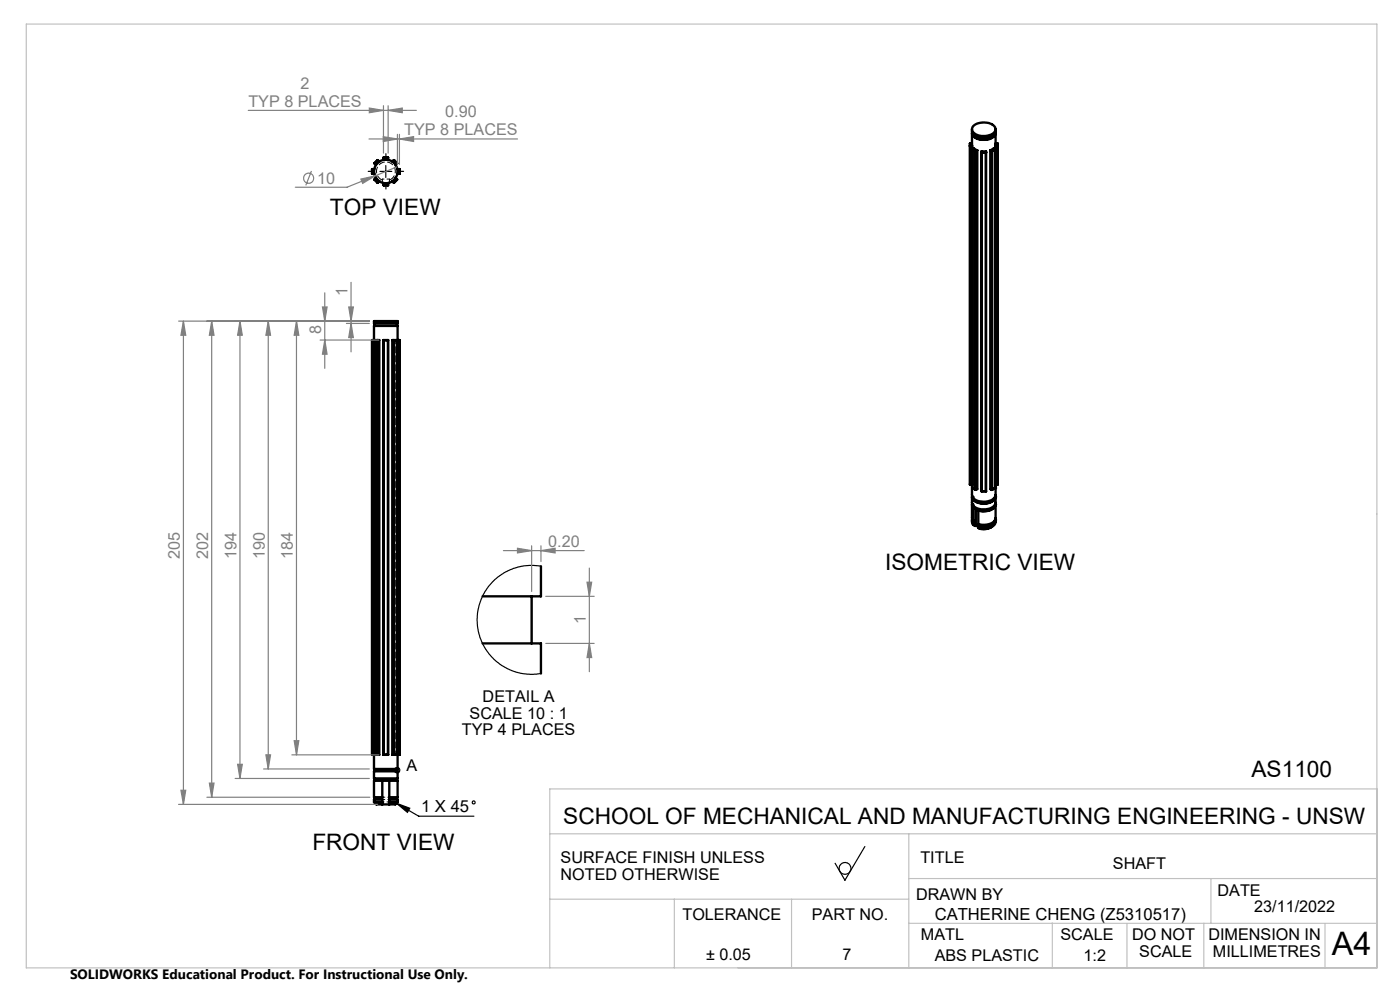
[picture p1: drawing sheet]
<svg xmlns="http://www.w3.org/2000/svg" width="297mm" height="210mm" viewBox="0 0 297 210" stroke-linecap="round" stroke-linejoin="round" font-family="sans-serif">
<g fill="none" stroke="#000" stroke-width=".5">
<path d="M79 35.9v1M79 36.9h.4M79 35.9h.4M79.4 38.1l.8 .7M79.4 34.7l.4 .3M79.8 37.7l-.4 .4M80.2 34l-.8 .7M80.2 34l.3 .3M80.5 38.4l-.3 .4M81.4 33.5v.4M81.4 38.8v.5M81.4 33.5h.9"/>
<path d="M81.4 39.3h.9M82.3 33.5v.4M82.3 38.8v.5M83.2 38.4l.3 .4M83.5 34l.7 .7M83.5 34l-.3 .3M83.9 37.7l.3 .4M84.2 38.1l-.7 .7M84.2 34.7l-.3 .3M84.3 36.9h.4M84.3 35.9h.4M84.7 35.9v1"/>
<path d="M205.7 31h.5M205.8 30.4h.4M205.8 30.4v72.4M206.2 27.4a1.53 1.53 0 0 0 1.6 1.8 3 3 0 0 0 3.3-1.1l.1-.7M206.2 28.2v2.8M206.2 28a1.59 1.59 0 0 0 1.6 1.6 3 3 0 0 0 3.3-1l.1-.6M206.2 31v71.8h-.4M206.3 28.2a1.57 1.57 0 0 0 1.8 1.4 2.43 2.43 0 0 0 3-1.4M206.3 31.7l.3-.2 .7 .4M206.3 31.7v71.8M206.3 31.7l.6 .4M206.3 31.7l.7 .4"/>
<path d="M206.5 26.7a3.5 3.5 0 0 1 4.6 .3 1.32 1.32 0 0 1-1.2 1.7 3.1 3.1 0 0 1-3.7-1v-.5zM206.9 32.1v71.8M207 32.1h-.1M207 32.1v71.8M207.3 31.9v71.8l-.3 .2M207.3 31.9l-.3 .2M208.2 32.1h1v72.1h-1zM208.2 32.3h1zM209.1 32.4v71.8M210.1 31.9v71.8l.3 .2M210.1 31.9l.3 .2M210.4 32.1h.1"/>
<path d="M210.4 32.1v71.8M210.5 32.1v71.8M211.1 31.7l-.3-.2-.7 .4M211.1 31.7v71.8M211.1 31.7l-.6 .4M211.1 31.7l-.7 .4M211.1 31v71.8h.5M211.1 31h.5M211.2 28.2l-.1 2.8M211.2 30.4h.4M211.6 30.4v72.4M211.6 30.4v.1"/>
<path d="M79 72.1h1.5v88h-1.5M79 72.1v88M79.3 68.1h5v.5h-5zM79.3 72.1v-3h5v94h-5v-3M79.4 72.1v88M79.4 68.6v.5M79.4 72.2h.7M80.1 72.2v87.9M81.4 72.1v.1M81.4 72.1h.9M81.4 72.1v88M81.4 72.2h.9"/>
<path d="M81.4 72.2v87.9M82.3 72.2v87.9M82.3 72.1v.1M82.3 72.1v88M83.2 72.1h1v88h-1zM83.6 72.2h.6M83.6 72.2v87.9M84.2 68.6v.5M84.3 72.1h.4M84.7 72.1v88M206.2 102.8v2.2a2.09 2.09 0 0 0 2.4 1.4 2.19 2.19 0 0 0 2.6-1.4v-2.2M206.2 105.4v1.2a2.38 2.38 0 0 0 2.9 1.4 2.11 2.11 0 0 0 2.1-1.4v-1.2"/>
<path d="M206.2 107v2.9l.3 .7M206.2 110.3v.6l.3 .5M206.2 105.2a1.54 1.54 0 0 0 1.6 1.5 3 3 0 0 0 3.3-1l.1-.5M206.2 106.8v.4l.3 .5M206.2 110.1l.3 .9M206.3 105.4h.1M206.3 107h.1M206.3 110.3h.1M206.3 105.4a2.17 2.17 0 0 0 2.6 1.4 2.02 2.02 0 0 0 2.2-1.4M206.3 107l.3 .7M206.3 110.3l.3 .6M206.3 103.5l.6 .4"/>
<path d="M206.3 103.5l.7 .4M206.5 107.7v2.9M206.5 111v.4M206.5 110.6l.1 .3M206.5 111.4l.4 .2 .1-.1M206.6 107.7l1 .6M206.6 107.7h-.1M206.6 110.9l-.1 .1M206.9 103.9h.1M207 108v3.5M207 111.5l.5 .3M207.5 111.6v.4"/>
<path d="M207.6 108.3h-.1M207.6 111.2v.3M207.6 111.5l-.1 .1M210.5 111.7a3.1 3.1 0 0 1-3 .3M210.5 103.9h-.1M211.1 105.4h.1M211.1 107h.1M211.1 110.3h.1M211.1 103.5h.1M211.1 107a2.26 2.26 0 0 1-2.7 1.4l-.8-.1M211.1 110.3a2.26 2.26 0 0 1-2.7 1.4l-.8-.2M211.1 103.5l-.6 .4"/>
<path d="M211.1 103.5l-.7 .4M211.2 106.8a1.52 1.52 0 0 1-1.6 1.6l-1.2 .1-.9-.2M211.2 110.1a1.7 1.7 0 0 1-2 1.6l-1.7-.1M211.2 107v2.9a1.93 1.93 0 0 1-2 1.4h-.8l-.9-.1v-2.9M211.2 110.3a1.6 1.6 0 0 1-1.6 1.7l-1.2 .1-.9-.1M211.6 102.8h.1M102.4 136.5h12.4v6.4M112.8 126.5v10M114.8 120.1v6.4h-12.4M79.3 163.6h5v1.5h-5zM79.3 170.1h1.8M79.3 170.1l.5 .5h1.3"/>
<path d="M79.4 163.1v.5M79.4 165.1v.5M79.4 169.1v.5M79.4 160.1h.7M81.1 165.6h1.5M81.1 165.6h-1.8v3.5h1.8M81.1 169.6h-1.8v.5M81.1 165.6v5M81.1 170.6h1.5M81.4 160.1h.9M81.4 160.1h.1M82.3 160.1h.1"/>
<path d="M82.6 165.6h1.7v3.5h-1.7M82.6 169.6h1.7v.5M82.6 170.1h1.7M82.6 165.6v5M83.6 160.1h.6M84.2 163.1v.5M84.2 165.1v.5M84.2 169.1v.5M84.3 160.1h.4M84.3 170.1l-.4 .5h-1.3"/>
<circle cx="81.8" cy="36.4" r="2.5"/>
</g>
<path d="M79.8 72.1v88M84 72.1v88" fill="none" stroke="#000" stroke-width=".21" stroke-dasharray="1.3 .6" stroke-dashoffset=".5"/>
<path d="M82.6 38h-1.5M81.1 169.6h1.5M81.1 169.1h1.5M82.6 170.1h-1.5" fill="none" stroke="#000" stroke-width=".21" stroke-dasharray="1.3 .6" stroke-dashoffset=".8"/>
<path d="M81.9 33.9a2.4 2.4 0 0 1 2.1 3.5 2.4 2.4 0 0 1-4.1 .4 2.4 2.4 0 0 1 1.6-3.8l.4-.1" fill="none" stroke="#000" stroke-width=".21" stroke-dasharray="1.3 .6" stroke-dashoffset=".7"/>
<path d="M81.1 38.6v.1M82.6 38.7v-.1" fill="none" stroke="#000" stroke-width=".21" stroke-dasharray="1.3 .6"/>
<path d="M81.1 38v.6M82.6 38.6v-.6" fill="none" stroke="#000" stroke-width=".21" stroke-dasharray="1.3 .6" stroke-dashoffset=".3"/>
<path d="M81.1 38.2a2 2 0 0 1-.8-3.1 2 2 0 0 1 3.2 0 2 2 0 0 1-.9 3.1" fill="none" stroke="#000" stroke-width=".21" stroke-dasharray="1.3 .6" stroke-dashoffset="-.1"/>
<g fill="none" stroke="#000" stroke-width=".25">
<path d="M80.6 36.4h2.5M81.8 35.1v2.5M114.8 120.1l-2.6-.2-2.3 .4-2.6 1-1.8 1.2-2 2-1.1 1.9-.8 2.1-.4 2.8 .3 2.7 .9 2.7 1.3 2 1.5 1.5 2.5 1.7 1.8 .7 3 .4 2.3-.1M84.1 170.4l2.8 1-.5 .9zM84.1 170.4l4.7 2.7h11.7M183.5 179.6l-4.3 7.1-2-3.6"/>
<circle cx="84.3" cy="163.4" r=".58"/>
<circle cx="100.5" cy="170.2" r=".32"/>
<circle cx="179.3" cy="184.2" r="1.26"/>
</g>
<g fill="none" stroke="#808080" stroke-width=".25">
<path d="M52.7 23.4h35.6M66.1 36.3l-1.2 3M76.6 38l3-.7-2.7 1.6zM78.3 29.5h31.5M78.4 22.9l3 .5-3 .5zM79.6 37.3l-6 2.4h-10.9M81.3 29l3 .5-3 .5zM81.4 22.4v10.1M82.3 23.4l3-.5v1zM82.3 22.4v10.1M84.2 35.4l-4.6 1.9M84.3 28.5v6.4"/>
<path d="M84.7 29.5l3-.5v1zM84.7 28.5v6.4M74.5 59.9v14.7M37.9 68.1h40.5M38.9 68.1l.5 3h-1zM38.9 68.1v102.5M44.9 68.1l.5 3h-1zM44.9 68.1v101M50.9 68.1l.5 3h-1zM50.9 68.1v97M56.9 68.1l.5 3h-1zM56.9 68.1v95"/>
<path d="M62.9 68.1l.5 3h-1zM62.9 68.1v92M67.9 72.1h12.5M68.4 65.1h1l-.5 3zM68.9 72.1l.5 3h-1zM68.9 62.1v16M73.5 68.6h4.9M74 65.1h1l-.5 3zM74.5 68.6l.5 3h-1zM106.8 116.8h17.1M109.8 116.3l3 .5-3 .5zM112.8 115.8v9.7"/>
<path d="M114.8 116.8l3-.5v1zM114.8 115.8v3.3M115.8 136.5h10.2M115.8 126.5h10.2M124.5 123.5h1l-.5 3zM125 120.5v22M125 136.5l.5 3h-1zM62.4 157.1h1l-.5 3zM37.9 170.6h42.2M38.4 167.6h1l-.5 3zM43.9 169.1h34.6M44.4 166.1h1l-.5 3z"/>
<path d="M49.9 165.1h28.5M50.4 162.1h1l-.5 3zM55.9 163.1h22.5M56.4 160.1h1l-.5 3zM61.9 160.1h18.5"/>
<circle cx="65.5" cy="37.8" r="1.07"/>
</g>
<path d="M79.4 36.3h-1.3M81.9 33.8v-1.2M81.9 38.8v1.3M84.4 36.3h1.2" fill="none" stroke="#000" stroke-width=".25" stroke-dasharray="15.2 1.3 1.3 1.3"/>
<g fill="none" stroke="#c0c0c0" stroke-width=".25">
<path d="M5.6 5.1h286.5v200.2h-286.5zM116.6 176.9h175.5M192.8 176.9v28.4M292.1 167.3h-175.5v38M116.6 190.7h76.2M143.1 190.7v14.6M167.9 190.7v14.6M192.8 186.4h99.3M192.8 195.9h99.3M223.2 195.8v9.5M239.1 195.9v9.4M255.4 195.9v9.4"/>
<path d="M256.9 186.4v9.5M281.1 195.9v9.4"/>
</g>
<path d="M84.1 170.4l2.8 1-.5 .9z" fill="#000"/>
<g fill="#808080">
<path d="M76.6 38l3-.7-2.7 1.6z"/>
<path d="M84.7 29.5l3-.5v1zM81.3 29l3 .5-3 .5z"/>
<path d="M82.3 23.4l3-.5v1zM78.4 22.9l3 .5-3 .5zM114.8 116.8l3-.5v1zM109.8 116.3l3 .5-3 .5z"/>
<path d="M68.9 72.1l.5 3h-1zM68.4 65.1h1l-.5 3zM125 136.5l.5 3h-1zM124.5 123.5h1l-.5 3z"/>
<path d="M74 65.1h1l-.5 3zM74.5 68.6l.5 3h-1zM56.9 68.1l.5 3h-1zM56.4 160.1h1l-.5 3zM50.9 68.1l.5 3h-1zM50.4 162.1h1l-.5 3zM44.9 68.1l.5 3h-1zM44.4 166.1h1l-.5 3zM62.9 68.1l.5 3h-1zM62.4 157.1h1l-.5 3zM38.9 68.1l.5 3h-1zM38.4 167.6h1l-.5 3z"/>
</g>
<text font-size="6.9" x="282.6" y="202.6">A4</text>
<g font-size="4.8">
<text x="70" y="45.7">TOP VIEW</text>
<text x="187.8" y="120.9">ISOMETRIC VIEW</text>
<text x="265.5" y="164.7">AS1100</text>
<text x="119.5" y="174.7">SCHOOL OF MECHANICAL AND MANUFACTURING ENGINEERING - UNSW</text>
<text x="66.3" y="180.2">FRONT VIEW</text>
</g>
<g font-size="3.5">
<text x="89.3" y="172.3">1 X 45</text>
<text x="198.3" y="195.3">CATHERINE CHENG (Z5310517)</text>
</g>
<g font-size="3.4" fill="#808080">
<text x="52.7" y="22.6">TYP 8 PLACES</text>
<text x="63.8" y="18.8">2</text>
<text x="85.8" y="28.7">TYP 8 PLACES</text>
<text x="94.4" y="24.9">0.90</text>
<text x="67.3" y="38.9">10</text>
<text x="73.7" y="62.8" transform="rotate(-90 73.7 62.8)">1</text>
<text x="68.1" y="70.9" transform="rotate(-90 68.1 70.9)">8</text>
<text x="38.2" y="118.6" transform="rotate(-90 38.2 118.6)">205</text>
<text x="44.1" y="118.6" transform="rotate(-90 44.1 118.6)">202</text>
<text x="50.1" y="118.6" transform="rotate(-90 50.1 118.6)">194</text>
<text x="56.1" y="118.6" transform="rotate(-90 56.1 118.6)">190</text>
<text x="62.2" y="118.6" transform="rotate(-90 62.2 118.6)">184</text>
<text x="116.3" y="116">0.20</text>
<text x="124.3" y="132.4" transform="rotate(-90 124.3 132.4)">1</text>
</g>
<g font-size="3.4">
<text x="102.4" y="149">DETAIL A</text>
<text x="98" y="156">TYP 4 PLACES</text>
<text x="99.6" y="152.5">SCALE 10 : 1</text>
<text x="86.2" y="163.5">A</text>
<text x="118.9" y="183.1">SURFACE FINISH UNLESS</text>
<text x="195.3" y="183.1">TITLE</text>
<text x="236.1" y="184.3">SHAFT</text>
<text x="118.9" y="186.6">NOTED OTHERWISE</text>
<text x="194.3" y="191">DRAWN BY</text>
<text x="258.3" y="190">DATE</text>
<text x="144.8" y="195.3">TOLERANCE</text>
<text x="172.2" y="195.3">PART NO.</text>
<text x="266.1" y="193.6">23/11/2022</text>
<text x="149.8" y="203.7">± 0.05</text>
<text x="178.7" y="203.7">7</text>
<text x="195.4" y="199.3">MATL</text>
<text x="198.3" y="203.8">ABS PLASTIC</text>
<text x="225" y="199.3">SCALE</text>
<text x="229.9" y="203.8">1:2</text>
<text x="240.2" y="199.5">DO NOT</text>
<text x="241.7" y="203">SCALE</text>
<text x="256.4" y="199.5">DIMENSION IN</text>
<text x="257.3" y="203">MILLIMETRES</text>
</g>
<text font-size="2.9" x="14.9" y="207.6">SOLIDWORKS Educational Product. For Instructional Use Only.</text>
</svg>
